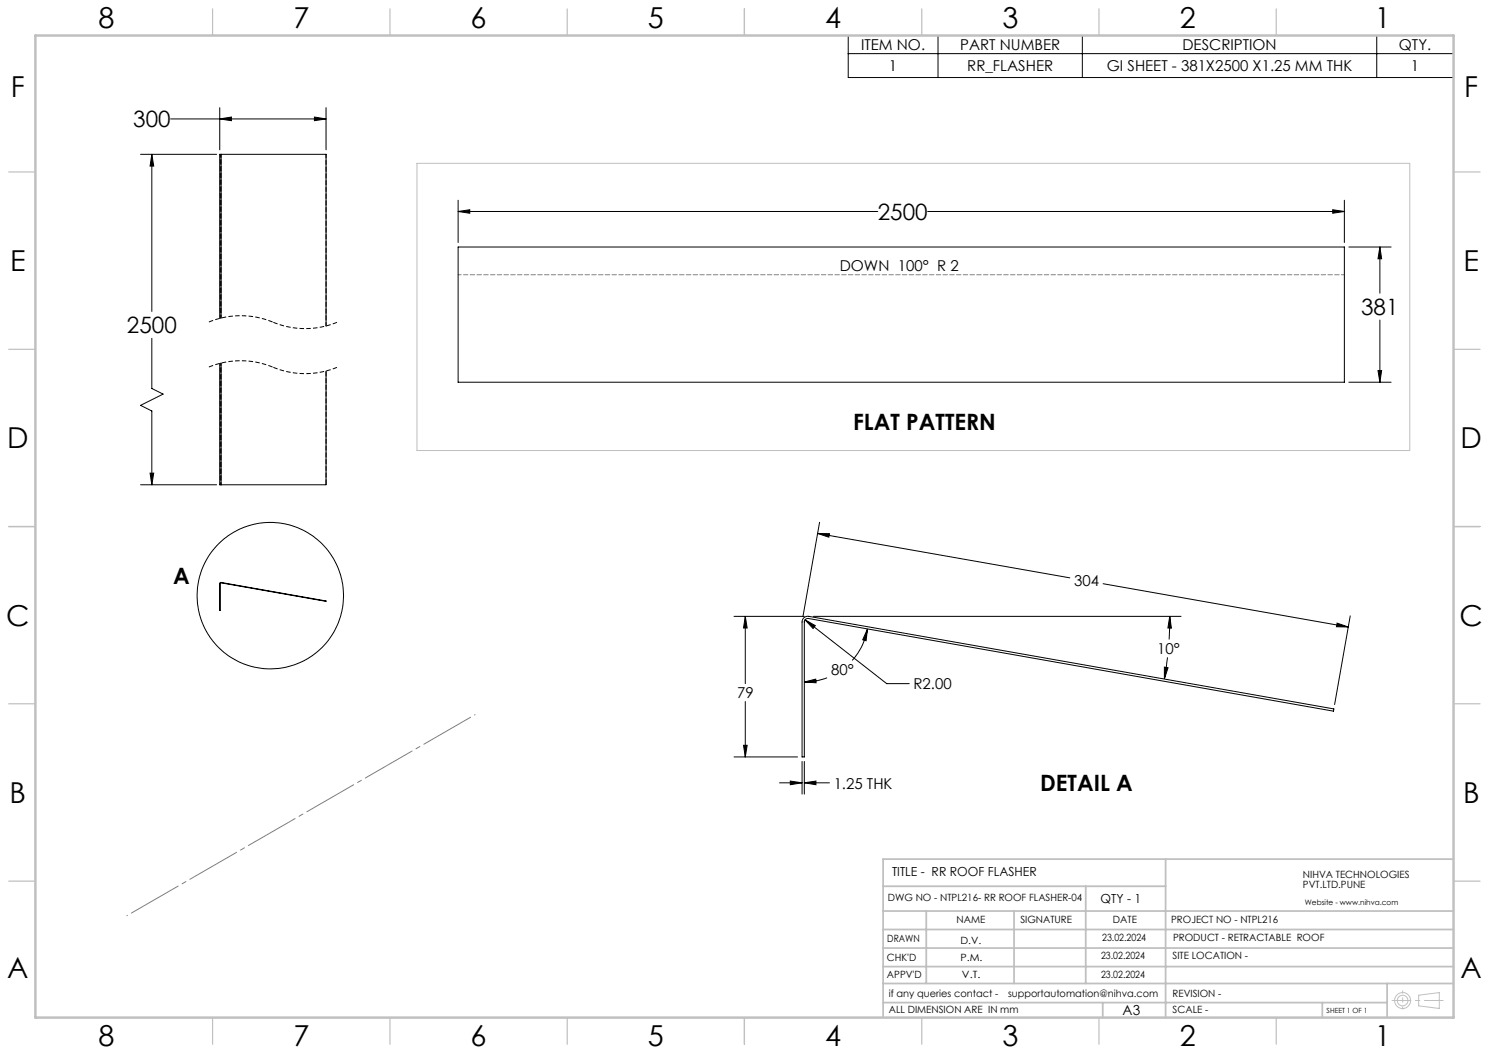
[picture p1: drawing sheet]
<svg xmlns="http://www.w3.org/2000/svg" width="420mm" height="297mm" viewBox="0 0 420 297" stroke-linecap="round" stroke-linejoin="round" font-family="sans-serif">
<g fill="none" stroke="#000" stroke-width=".28">
<path d="M239.3 10h170.7v11.9h-170.7zM239.3 15.1h170.7M264.6 10v11.9M305.3 10v11.9M388.3 10v11.9M48.1 33.5h43.9M62 30.4v11.9M62 33.5l3.3-.5v1zM88.7 33l3.3 .5-3.3 .5zM92 30.4v11.9M39.7 43.5h21.4M42.8 43.5v44.3"/>
<path d="M42.8 43.5l.6 3.3h-1.1zM62.4 43.5h-.4v46.3M62.4 43.5h29.6v48.5M62.4 43.5v46.2M129.2 59.7l3.3-.5v.9zM129.2 56.5v11.9M129.2 59.7h118.4M261.7 59.7h117.5M375.9 59.2l3.3 .5-3.3 .4zM379.2 56.5v11.9M129.2 69.7h250v38.1h-250zM380.5 69.7h11.9"/>
<path d="M389.2 69.7v13M389.2 69.7l.5 3.3h-1zM42.8 95.4v14.2l3.2 1.6-6.3 3.1 3.1 1.6v20.8M389.2 90.3v17.5M62 102.5v34.2h.4M62.4 102.4v34.3M92 104.7v32h-29.6M380.5 107.8h11.9M388.7 104.5h1l-.5 3.3zM39.7 136.7h21.4M42.3 133.5h1.1l-.6 3.2zM230.6 150.5l71.2 12.5"/>
<path d="M230.6 150.5h3.4l-.2 1zM231.2 147.3l-4.7 26.6M62.1 164.4l.2-.2 29.7 5.3-29.8-5.1-.2 7.8zM207 173.8h19.9M210.2 173.8v19M210.2 173.8l.5 3.3h-1zM226.8 174.2l.6-.3 .7-.1 148.1 26.2-.1 .6-148.1-26.2a1.03 1.03 0 0 0-1.1 1v38.1h-.7v-38.1l.2-.6zM227.1 174.8l23 18h6.4M227.1 174.8l2.9 1.7-.7 .8zM229.4 173.8h103.7M244.7 177.4l-.4 3.3-1-.3zM244.7 177.4a17.6 17.6 0 0 1-4.3 8.9"/>
<path d="M311.1 164.6l69.2 12.2M330 173.8l.4 3.4-1-.1zM330 173.8l-.2 6.6M377.2 175.8l3.1 1h-3.3zM380.9 173.7l-4.5 25M210.2 197.9v15.6M226.9 192.4l3.2-.8 .1 1zM233.3 191.2l-2.5 .7-3.9 .5M328.4 188.2l1.1 .1-1.1 3.2zM329.3 185.4l-.9 6.1M207 213.5h18M209.7 210.2h1l-.5 3.3z"/>
<path d="M226.2 214.8v9.2M226.9 214.8v9.2M219.9 220.8h6.3M222.9 220.3l3.3 .5-3.3 .5zM226.9 220.8h7.1M226.9 220.8l3.3-.5v1z"/>
<circle cx="76.3" cy="168" r="20.7"/>
</g>
<path d="M77 90.9a23.6 23.6 0 0 0-18.2 0M95.2 90.9a23.6 23.6 0 0 1-18.2 0M77 103.6a23.6 23.6 0 0 0-18.2 0M95.2 103.6a23.6 23.6 0 0 1-18.2 0" fill="none" stroke="#000" stroke-width=".28" stroke-dasharray="1.3 .6" stroke-dashoffset="-.1" stroke-linecap="butt"/>
<g fill="none" stroke="#c0c0c0" stroke-width=".28">
<path d="M117.6 46.1h280.1v81h-280.1zM400.2 280.7l5.8-.7v4.4l-5.8-.7z"/>
<circle cx="395.6" cy="282.2" r="2.26"/>
<circle cx="395.6" cy="282.2" r="1.49"/>
</g>
<path d="M129.2 77.5h250" fill="none" stroke="#808080" stroke-width=".28" stroke-dasharray="1.3 .6" stroke-dashoffset=".4"/>
<path d="M392.7 282.2h14.4" fill="none" stroke="#c0c0c0" stroke-width=".28" stroke-dasharray="15.2 1.3 1.3 1.3" stroke-dashoffset="9.9"/>
<path d="M395.7 279.5v5.1" fill="none" stroke="#c0c0c0" stroke-width=".28" stroke-dasharray="15.2 1.3 1.3 1.3" stroke-dashoffset="14.6"/>
<g fill="none" stroke="#c0c0c0" stroke-width=".35">
<path d="M60 2.5v7.5M110 2.5v7.5M160 2.5v7.5M210 2.5v7.5M260 2.5v7.5M310 2.5v7.5M360 2.5v7.5M2.5 48.5h7.5M410 48.5h7.5M2.5 98.5h7.5M410 98.5h7.5M2.5 148.5h7.5"/>
<path d="M410 148.5h7.5M2.5 198.5h7.5M410 198.5h7.5M2.5 248.5h7.5M410 248.5h7.5M60 287v7.5M110 287v7.5M160 287v7.5M210 287v7.5M260 287v7.5M310 287v7.5M360 287v7.5"/>
</g>
<g fill="none" stroke="#c0c0c0" stroke-width=".5">
<path d="M249.1 257h160.9M249.1 250h79.7M261.3 257v20.4M286 257v20.4M306.2 250v27.4M328.8 242.3v44.7M410 242.3h-160.9v44.7M249.1 272.6h160.9M249.1 267.4h160.9M249.1 262.2h160.9M249.1 277.4h160.9M391.3 277.4v9.6"/>
<path d="M249.1 282.8h142.2M311 282.8v4.2M373 282.8v4.2"/>
</g>
<path d="M10 10h400v277h-400z" fill="none" stroke="#c0c0c0" stroke-width=".7"/>
<path d="M35.8 258.3l98.2-56.7" fill="none" stroke="#808080" stroke-width=".28" stroke-dasharray="15.2 1.3 1.3 1.3" stroke-dashoffset="-1.5"/>
<g fill="#000">
<path d="M42.8 43.5l.6 3.3h-1.1zM42.3 133.5h1.1l-.6 3.2zM88.7 33l3.3 .5-3.3 .5zM62 33.5l3.3-.5v1zM375.9 59.2l3.3 .5-3.3 .4zM129.2 59.7l3.3-.5v.9zM389.2 69.7l.5 3.3h-1zM388.7 104.5h1l-.5 3.3z"/>
<path d="M230.6 150.5h3.4l-.2 1zM377.2 175.8l3.1 1h-3.3zM222.9 220.3l3.3 .5-3.3 .5zM226.9 220.8l3.3-.5v1zM328.4 188.2l1.1 .1-1.1 3.2zM330 173.8l.4 3.4-1-.1zM227.1 174.8l2.2 2.5 .7-.8zM226.9 192.4l3.2-.8 .1 1zM244.7 177.4l-.4 3.3-1-.3z"/>
<path d="M210.2 173.8l.5 3.3h-1zM209.7 210.2h1l-.5 3.3z"/>
</g>
<path d="M62.1 43.5v46.3M62.4 43.5v46.2" fill="none" stroke="#000" stroke-width=".28" stroke-dasharray="1.3 .6" stroke-dashoffset=".4"/>
<path d="M92 43.5v48.4" fill="none" stroke="#000" stroke-width=".28" stroke-dasharray="1.3 .6" stroke-dashoffset=".2"/>
<path d="M62.1 102.5v34.2M62.4 102.4v34.3" fill="none" stroke="#000" stroke-width=".28" stroke-dasharray="1.3 .6" stroke-dashoffset=".6"/>
<path d="M92 104.6v32.1" fill="none" stroke="#000" stroke-width=".28" stroke-dasharray="1.3 .6" stroke-dashoffset="-.2"/>
<g font-size="8.1">
<text x="27.8" y="8">8</text>
<text x="82.8" y="8">7</text>
<text x="132.8" y="8">6</text>
<text x="182.8" y="8">5</text>
<text x="232.8" y="8">4</text>
<text x="282.8" y="8">3</text>
<text x="332.8" y="8">2</text>
<text x="387.8" y="8">1</text>
<text x="3" y="27.2">F</text>
<text x="413" y="27.2">F</text>
<text x="2.8" y="76.5">E</text>
<text x="412.8" y="76.5">E</text>
<text x="2" y="126.5">D</text>
<text x="412" y="126.5">D</text>
<text x="1.7" y="176.5">C</text>
<text x="411.7" y="176.5">C</text>
<text x="2.7" y="226.5">B</text>
<text x="412.7" y="226.5">B</text>
<text x="2" y="275.7">A</text>
<text x="412" y="275.7">A</text>
<text x="27.8" y="295">8</text>
<text x="82.8" y="295">7</text>
<text x="132.8" y="295">6</text>
<text x="182.8" y="295">5</text>
<text x="232.8" y="295">4</text>
<text x="282.8" y="295">3</text>
<text x="332.8" y="295">2</text>
<text x="387.8" y="295">1</text>
</g>
<g font-size="6.3">
<text x="37.6" y="35.9">300</text>
<text x="247.6" y="62">2500</text>
<text x="383.9" y="88.9">381</text>
<text x="35.8" y="94">2500</text>
<text x="240.7" y="121.3">FLAT PATTERN</text>
<text x="48.8" y="164.6">A</text>
<text x="293.4" y="223">DETAIL A</text>
</g>
<g font-size="4.2">
<text x="242.9" y="14.1">ITEM NO.</text>
<text x="270.8" y="14.1">PART NUMBER</text>
<text x="333.5" y="14.1">DESCRIPTION</text>
<text x="394.6" y="14.1">QTY.</text>
<text x="250.8" y="20">1</text>
<text x="272.8" y="20">RR_FLASHER</text>
<text x="312.2" y="20">GI SHEET - 381X2500 X1.25 MM THK</text>
<text x="398" y="20">1</text>
<text x="236.9" y="76.5">DOWN 100° R 2</text>
<text x="303" y="165.4">304</text>
<text x="326.4" y="184.5">10°</text>
<text x="234.5" y="190.4">80°</text>
<text x="207.9" y="196.9">79</text>
<text x="257.7" y="194.4">R2.00</text>
<text x="235.2" y="222.4">1.25 THK</text>
</g>
<text font-size="3.9" x="316.7" y="286.4">A3</text>
<g font-size="3.5">
<text x="251.6" y="247.2">TITLE - RR ROOF FLASHER</text>
<text x="310.5" y="254.8">QTY - 1</text>
</g>
<g font-size="2.8">
<text x="367.5" y="247.7">NIHVA TECHNOLOGIES</text>
<text x="367.5" y="250.5">PVT.LTD.PUNE</text>
<text x="250.4" y="254.2">DWG NO - NTPL216- RR ROOF FLASHER-04</text>
<text x="269.8" y="260.4">NAME</text>
<text x="287.8" y="260.4">SIGNATURE</text>
<text x="313.9" y="260.5">DATE</text>
<text x="330.4" y="260.5">PROJECT NO - NTPL216</text>
<text x="250.3" y="265.7">DRAWN</text>
<text x="270.9" y="266.1">D.V.</text>
<text x="310.9" y="265.5">23.02.2024</text>
<text x="330.9" y="265.5">PRODUCT - RETRACTABLE ROOF</text>
<text x="250.2" y="271.1">CHK'D</text>
<text x="250.2" y="275.8">APPV'D</text>
<text x="270.9" y="271.1">P.M.</text>
<text x="271.3" y="275.8">V.T.</text>
<text x="310.6" y="270.6">23.02.2024</text>
<text x="310.6" y="275.8">23.02.2024</text>
<text x="330.7" y="270.6">SITE LOCATION -</text>
<text x="250.7" y="281.1">if any queries contact -</text>
<text x="284.3" y="281.1">supportautomation@nihva.com</text>
<text x="330.7" y="281.1">REVISION -</text>
<text x="250.7" y="285.6">ALL DIMENSION ARE IN mm</text>
<text x="330.7" y="285.6">SCALE -</text>
</g>
<text font-size="2.1" x="368.1" y="255.1">Website - www.nihva.com</text>
<text font-size="2" x="374.2" y="285.6">SHEET 1 OF 1</text>
</svg>
